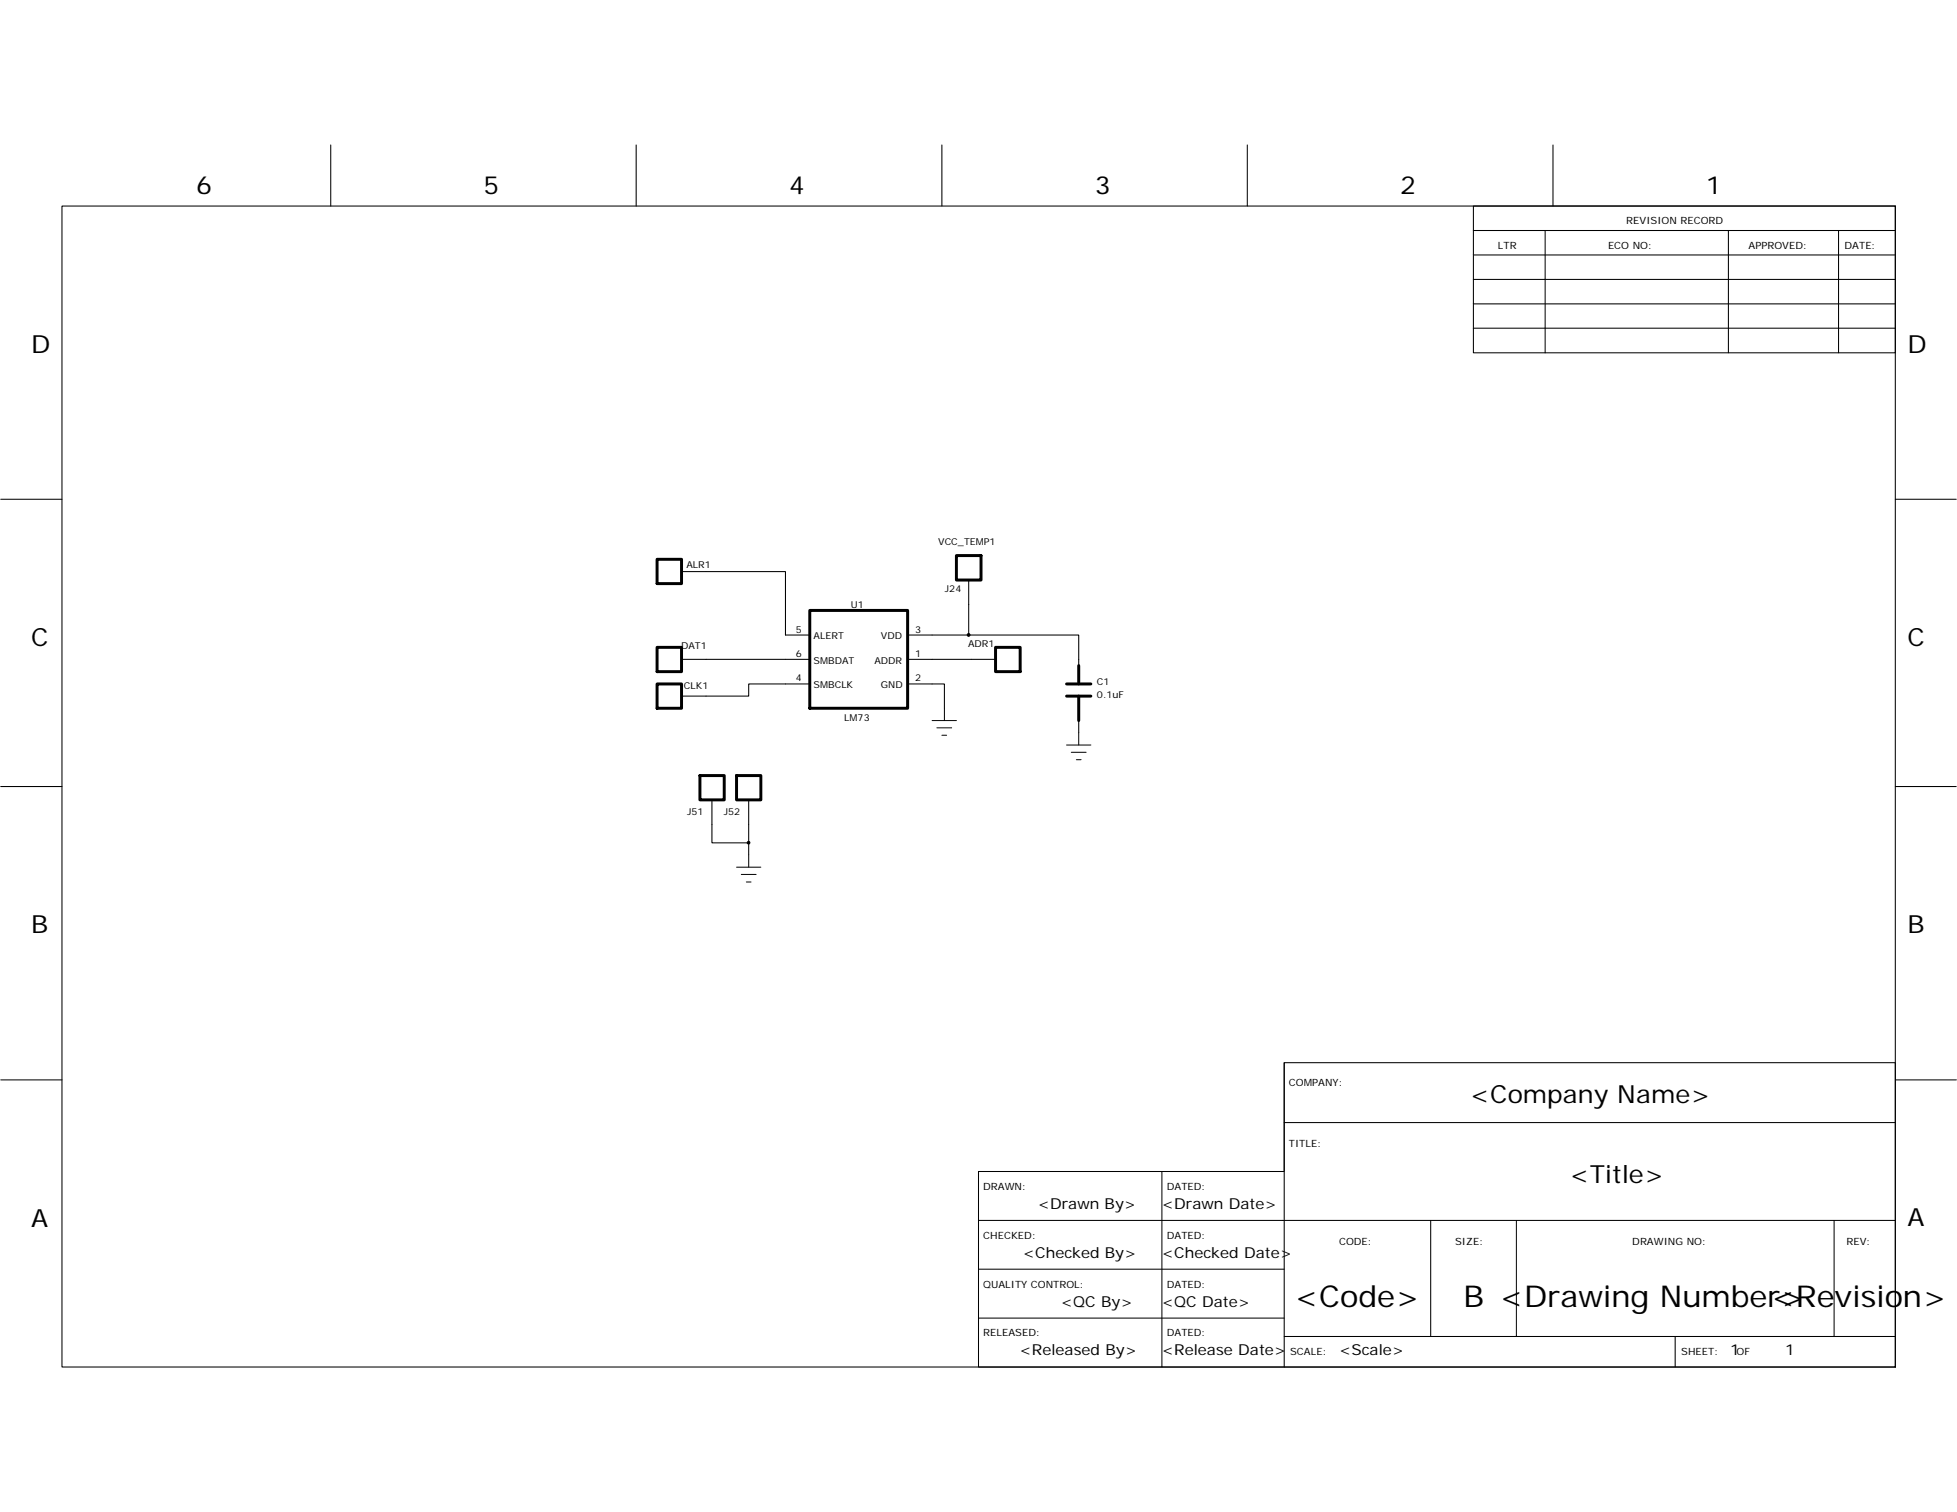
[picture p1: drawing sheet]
<svg xmlns="http://www.w3.org/2000/svg" width="279mm" height="216mm" viewBox="0 0 279 216" stroke-linecap="round" stroke-linejoin="round" font-family="sans-serif">
<g fill="none" stroke="#000" stroke-width=".15">
<path d="M8.8 29.4h261.8v165.8h-261.8zM47.2 20.7v8.7M90.8 20.7v8.7M134.5 20.7v8.7M178.1 20.7v8.7M210.4 32.9h60.2M210.4 36.4h60.2M210.4 39.9h60.2M210.4 29.4h60.2v21h-60.2zM220.6 32.9v17.5M221.7 20.7v8.7M246.8 32.9v17.5"/>
<path d="M262.5 32.9v17.5M210.4 43.4h60.2M210.4 46.9h60.2M.1 71.3h8.7M270.6 71.3h8.7M97.3 81.6h14.8v9.1h3.5M97.3 94.1h18.3M115.6 97.7h-8.7v1.7h-9.6M129.6 90.7h24.4v5.2M129.6 97.7h5.2v3.4M129.6 94.1h12.5M138.3 82.8v7.9"/>
<path d="M.1 112.3h8.7M101.6 114.2v6.2h5.3M106.9 114.2v7.9M154 101.1v3.5M270.6 112.3h8.7M.1 154.2h8.7M183.3 151.7v43.5M270.6 154.2h8.7M139.7 167.3h43.6v-15.6h87.3v43.5h-130.9zM139.7 174.3h130.9M165.9 167.3v27.9M183.3 160.3h87.3"/>
<path d="M204.3 174.3v16.5M216.5 174.3v16.5M261.9 174.3v16.5M139.7 181.2h43.6M139.7 188.2h43.6M183.3 190.8h87.3M239.2 190.8v4.4"/>
</g>
<path d="M93.8 79.9h3.5v3.4h-3.5zM136.5 79.3h3.6v3.5h-3.6zM93.8 92.4h3.5v3.5h-3.5zM93.8 97.7h3.5v3.4h-3.5zM115.6 87.2h14v13.9h-14zM142.1 92.4h3.5v3.5h-3.5zM152.3 97.7h3.4M152.3 99.4h3.4M154 95v2.7M154 99.4v3.5M99.9 110.7h3.5v3.5h-3.5zM105.2 110.7h3.4v3.5h-3.4z" fill="none" stroke="#000" stroke-width=".42"/>
<path d="M133.1 102.9h3.4M133.8 103.9h2.1M134.5 105h.6M134.8 101.1v1.8M152.3 106.4h3.4M153 107.4h2.1M153.7 108.5h.6M154 104.6v1.8M105.2 123.8h3.4M105.8 124.9h2.1M106.6 125.9h.6M106.9 122.1v1.7" fill="none" stroke="#000" stroke-width=".14"/>
<g fill="#000" stroke="#000" stroke-width=".14">
<circle cx="138.3" cy="90.7" r=".2"/>
<circle cx="106.9" cy="120.3" r=".19"/>
</g>
<g font-size="4.3">
<text x="184.8" y="186.7">&lt;Code&gt;</text>
<text x="209" y="186.7">B &lt;Drawing Number&gt;</text>
<text x="252.9" y="186.7">&lt;Revision&gt;</text>
</g>
<g font-size="3.6">
<text x="28" y="27.7">6</text>
<text x="69" y="27.7">5</text>
<text x="112.6" y="27.7">4</text>
<text x="156.3" y="27.7">3</text>
<text x="199.9" y="27.7">2</text>
<text x="243.5" y="27.7">1</text>
<text x="4.5" y="50.4">D</text>
<text x="272.3" y="50.4">D</text>
<text x="4.5" y="92.2">C</text>
<text x="272.3" y="92.2">C</text>
<text x="4.5" y="133.2">B</text>
<text x="272.3" y="133.2">B</text>
<text x="209.8" y="157.5">&lt;Company Name&gt;</text>
<text x="224.1" y="168.9">&lt;Title&gt;</text>
<text x="4.5" y="175.1">A</text>
<text x="272.3" y="175.1">A</text>
</g>
<g font-size="2.2">
<text x="148.2" y="172.6">&lt;Drawn By&gt;</text>
<text x="165.9" y="172.6">&lt;Drawn Date&gt;</text>
<text x="146" y="179.6">&lt;Checked By&gt;</text>
<text x="165.9" y="179.6">&lt;Checked Date&gt;</text>
<text x="151.5" y="186.6">&lt;QC By&gt;</text>
<text x="165.9" y="186.6">&lt;QC Date&gt;</text>
<text x="145.6" y="193.5">&lt;Released By&gt;</text>
<text x="165.9" y="193.5">&lt;Release Date&gt;</text>
<text x="191.2" y="193.5">&lt;Scale&gt;</text>
<text x="247" y="193.5">1</text>
<text x="254.9" y="193.5">1</text>
</g>
<g font-size="1.4">
<text x="213.9" y="35.5">LTR</text>
<text x="229.6" y="35.5">ECO NO:</text>
<text x="232.2" y="32">REVISION RECORD</text>
<text x="249.6" y="35.5">APPROVED:</text>
<text x="263.4" y="35.5">DATE:</text>
<text x="133.9" y="77.8">VCC_TEMP1</text>
<text x="98" y="81.1">ALR1</text>
<text x="121.5" y="86.8">U1</text>
<text x="134.9" y="84.6">J24</text>
<text x="97.2" y="92.6">DAT1</text>
<text x="113.6" y="93.8">6</text>
<text x="113.6" y="90.3">5</text>
<text x="116.2" y="94.8">SMBDAT</text>
<text x="116.2" y="91.3">ALERT</text>
<text x="124.8" y="94.8">ADDR</text>
<text x="125.8" y="91.3">VDD</text>
<text x="130.6" y="93.8">1</text>
<text x="130.6" y="90.3">3</text>
<text x="138.2" y="92.5">ADR1</text>
<text x="97.6" y="98.4">CLK1</text>
<text x="113.6" y="97.3">4</text>
<text x="116.2" y="98.3">SMBCLK</text>
<text x="125.8" y="98.3">GND</text>
<text x="130.6" y="97.3">2</text>
<text x="156.6" y="97.8">C1</text>
<text x="156.6" y="99.6">0.1uF</text>
<text x="120.5" y="102.9">LM73</text>
<text x="98.1" y="116.3">J51</text>
<text x="103.3" y="116.3">J52</text>
<text x="184" y="155.1">COMPANY:</text>
<text x="184" y="163.8">TITLE:</text>
<text x="140.4" y="169.9">DRAWN:</text>
<text x="166.6" y="169.9">DATED:</text>
<text x="140.4" y="176.9">CHECKED:</text>
<text x="166.6" y="176.9">DATED:</text>
<text x="191.2" y="177.8">CODE:</text>
<text x="207.8" y="177.8">SIZE:</text>
<text x="233" y="177.8">DRAWING NO:</text>
<text x="263.6" y="177.8">REV:</text>
<text x="140.4" y="183.9">QUALITY CONTROL:</text>
<text x="166.6" y="183.9">DATED:</text>
<text x="140.4" y="190.8">RELEASED:</text>
<text x="166.6" y="190.8">DATED:</text>
<text x="184.2" y="193.4">SCALE:</text>
<text x="240" y="193.4">SHEET:</text>
<text x="247.9" y="193.4">OF</text>
</g>
</svg>
